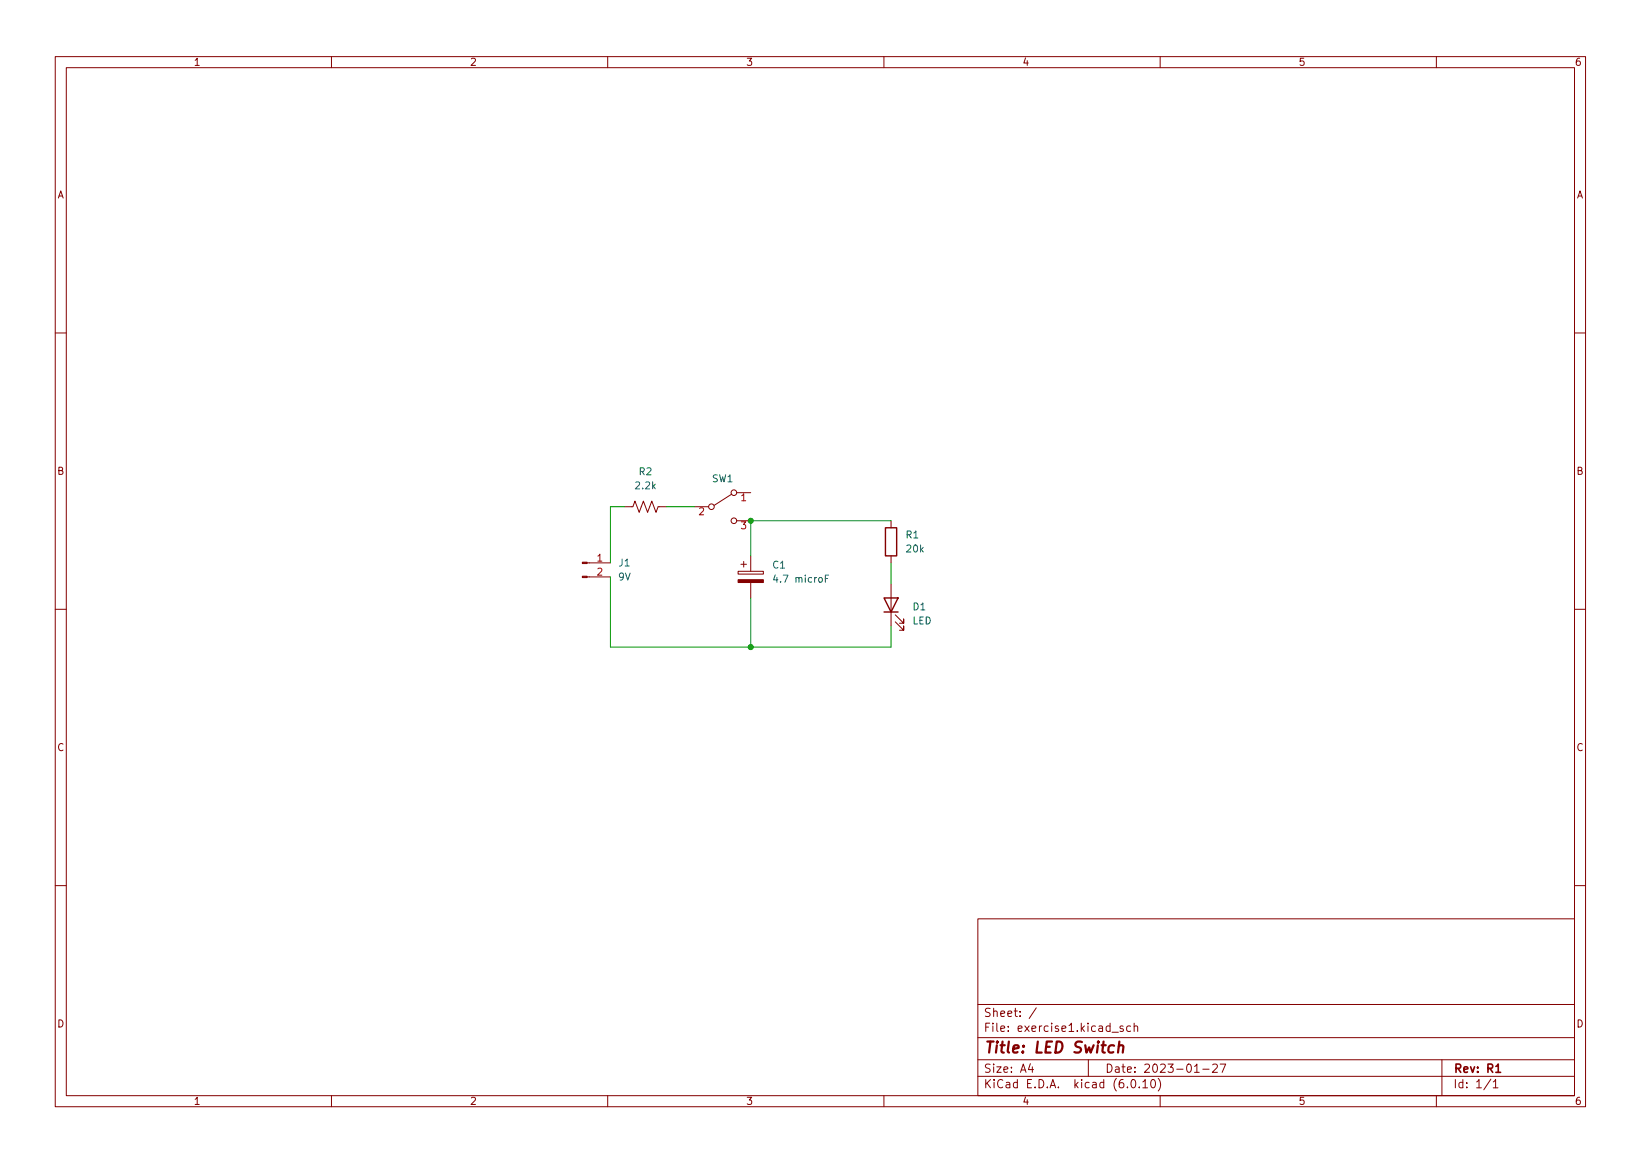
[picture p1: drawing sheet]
<svg xmlns="http://www.w3.org/2000/svg" width="297mm" height="210mm" viewBox="0 0 297 210" stroke-linecap="round" stroke-linejoin="round" font-family="sans-serif">
<g fill="none" stroke="#840000" stroke-width=".18">
<path d="M10 10.2h277v190.1h-277zM12 12.2h273v186.1h-273zM60 10.2v2M110 10.2v2M160 10.2v2M210 10.2v2M260 10.2v2M10 60.2h2M285 60.2h2M113 91.7h1.6l.3-1 .8 2 .8-2 .7 2 .8-2 .7 2 .4-1h1.5M125.7 91.7h2.6M132.5 89.4l-3.2 2"/>
<path d="M133.3 89.1h2.6M133.3 94.2h2.6M161.3 94.2v1.3M10 110.2h2M106.3 104.4h4.2M106.3 101.8h4.2M133.6 103.4h4.6v.5h-4.6zM134.1 102.1h1M134.6 101.6v1M135.9 100.6v2.8M135.9 105.4v2.8M161.3 100.6v1.2"/>
<path d="M161.3 105.7v7.6M162.1 112.5l1.5 1.5v-.7v.7h-.8M162.1 111.2l1.5 1.6v-.8v.8h-.8M285 110.2h2M10 160.2h2M177 166.3h108v32h-108zM285 160.2h2M60 198.3v2M110 198.3v2M160 198.3v2M177 194.8h108M177 191.8h108"/>
<path d="M177 187.8h108M177 181.8h108M186.5 192.5l-.4 1h1M186.9 193v1M187.6 182.4l-1.3 1.9M197 191.8v3M201.3 186.8h1.1M203.3 185.7l-.4-.1-.2 .2 .1 .3 .5 .1v.4h-.6M204.6 185.7l-.4-.1-.3 .3v.4l.2 .3h.5M204.9 195.4l.2-.1a.8 .8 0 0 1 .5 .8 .8 .8 0 0 1-.5 .7 1 1 0 0 1-.2-1.4zM205.3 185.8l.2-.2 .4 .1v.9M205.3 185.1v1.5"/>
<path d="M206.2 196.7v.1M206.9 195.8l.4-.5v1.5M206.9 196.8h.8M208.5 195.4l.1-.1a.8 .8 0 0 1 .6 .8 .8 .8 0 0 1-.6 .7 1 1 0 0 1-.1-1.4zM209.6 195.1a1.72 1.72 0 0 1 0 2.3M210 198.3v2M216.2 194h.9M217.7 193.5h1.2M219.5 192.7l.6-.2 .2 .2 .1 .3-1 1h1M220.9 192.5h1l-.7 1.5M260 198.3v2M261 191.8v6.5"/>
<path d="M269.9 195.3l-1.3 1.9M270.3 195.8l.4-.5v1.5M270.3 196.8h.9"/>
<circle cx="128.8" cy="91.7" r=".51"/>
<circle cx="132.8" cy="94.2" r=".51"/>
<circle cx="132.8" cy="89.1" r=".51"/>
</g>
<path d="M270.8 193l.4-.5v1.5M270.8 194h.8" fill="none" stroke="#840000" stroke-width=".3"/>
<path d="M202.5 189.3a.49 .49 0 0 1 .9 .1l-.2 1.1M202.6 188.5l-.2 2" fill="none" stroke="#840000" stroke-width=".4"/>
<g fill="#840000" stroke="#840000" stroke-width=".18">
<path d="M133.6 104.9h4.6v.5h-4.6z"/>
<path d="M105.4 104.3h.9v.2h-.9z"/>
<path d="M105.4 101.7h.9v.3h-.9z"/>
</g>
<path d="M149.4 104.7h.4M150 104.1h-.6v1.2" fill="none" stroke="#006464" stroke-width=".18"/>
<path d="M160.3 95.5h2v5.1h-2zM160 108.2h2.6l-1.3 2.5zM160 110.7h2.6" fill="none" stroke="#840000" stroke-width=".25"/>
<path d="M113 91.7h-2.5v10.1M120.6 91.7h5.1M161.3 94.2h-25.4v6.4M110.5 104.4v12.7h50.8v-3.8M135.9 108.2v8.9M161.3 101.8v3.9" fill="none" stroke="#009600" stroke-width=".18"/>
<g fill="#009600" stroke="#009600" stroke-width=".18">
<circle cx="135.9" cy="117.1" r=".46"/>
<circle cx="135.9" cy="94.2" r=".46"/>
</g>
<text font-size="2.8" fill="#840000" x="178" y="190.6">Title: LED Switch</text>
<g font-size="2.1" fill="#840000">
<text x="178" y="184">Sheet: /</text>
<text x="178" y="186.7">File: exercise1.kicad_sch</text>
<text x="178" y="196.9">KiCad E.D.A. kicad (6.0.10)</text>
<text x="178" y="194.1">Size: A4</text>
<text x="200" y="194.1">Date: 2023-01-27</text>
<text x="263" y="194.1">Rev: R1</text>
<text x="263" y="196.9">Id: 1/1</text>
</g>
<g font-size="1.8" fill="#840000">
<text x="35" y="11.9">1</text>
<text x="85" y="11.9">2</text>
<text x="135" y="11.9">3</text>
<text x="185" y="11.9">4</text>
<text x="235" y="11.9">5</text>
<text x="285" y="11.9">6</text>
<text x="10.3" y="35.9">A</text>
<text x="285.3" y="35.9">A</text>
<text x="10.3" y="85.9">B</text>
<text x="285.3" y="85.9">B</text>
<text x="10.3" y="135.9">C</text>
<text x="285.3" y="135.9">C</text>
<text x="10.3" y="185.9">D</text>
<text x="285.3" y="185.9">D</text>
<text x="35" y="199.9">1</text>
<text x="85" y="199.9">2</text>
<text x="135" y="199.9">3</text>
<text x="185" y="199.9">4</text>
<text x="235" y="199.9">5</text>
<text x="285" y="199.9">6</text>
</g>
<g font-size="1.8" fill="#006464">
<text x="115.1" y="88.5">2.2k</text>
<text x="115.7" y="86">R2</text>
<text x="128.9" y="87.2">SW1</text>
<text x="164" y="97.4">R1</text>
<text x="164.2" y="99.9">20k</text>
<text x="111.9" y="105">9V</text>
<text x="112" y="102.5">J1</text>
<text x="139.9" y="102.9">C1</text>
<text x="140.6" y="105.4">4.7 microF</text>
<text x="165.1" y="113">LED</text>
<text x="165.3" y="110.4">D1</text>
</g>
<g font-size="1.8" fill="#a90000">
<text x="126.5" y="93.2">2</text>
<text x="134.1" y="90.7">1</text>
<text x="134.1" y="95.8">3</text>
<text x="108.1" y="101.6">1</text>
<text x="108.1" y="104.1">2</text>
</g>
</svg>
